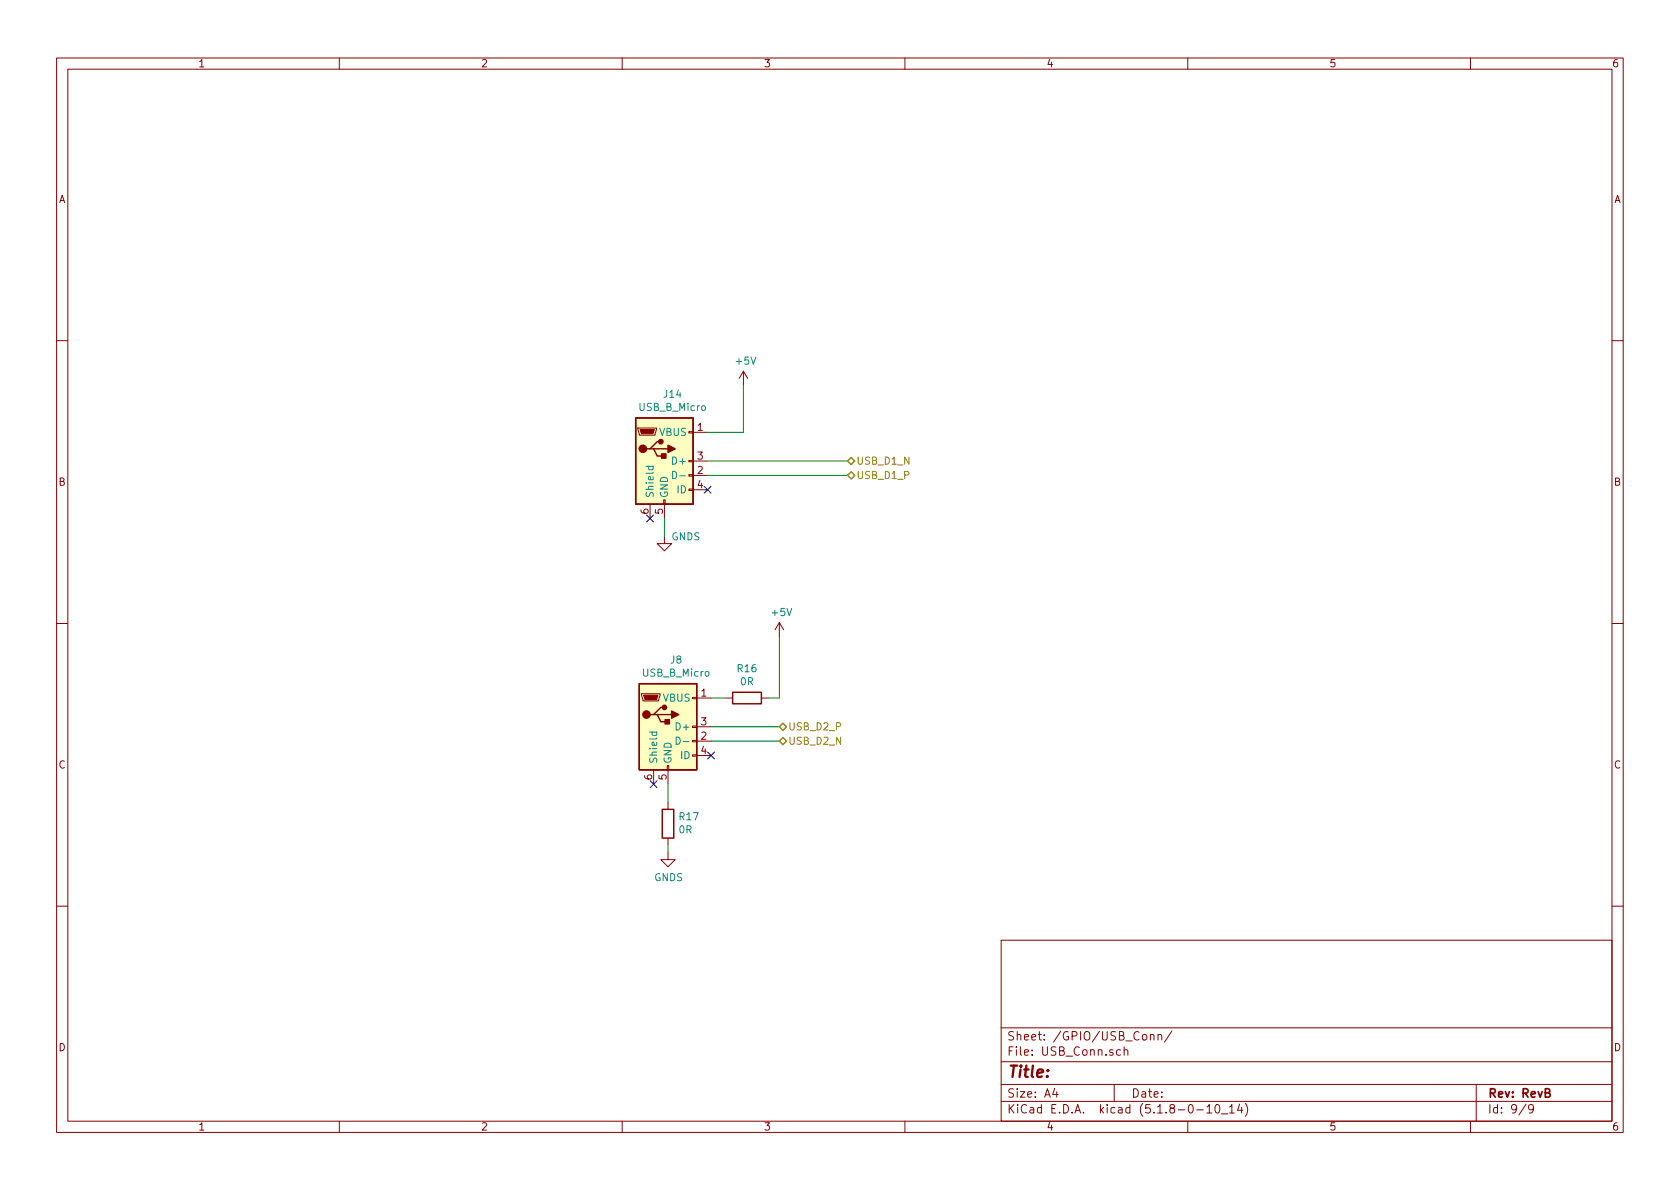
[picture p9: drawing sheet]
<svg xmlns="http://www.w3.org/2000/svg" width="297mm" height="210mm" viewBox="0 0 297 210" stroke-linecap="round" stroke-linejoin="round" font-family="sans-serif">
<g fill="none" stroke="#840000" stroke-width=".18">
<path d="M10 10.3h277v189.9h-277zM12 12.2h273v186.1h-273zM60 10.3v1.9M110 10.3v1.9M160 10.3v1.9M210 10.3v1.9M260 10.3v1.9M10 60.2h2M112.8 75.7h3.3v.2l-.3 1.1h-2.8zM121.8 76.3h.8v.3h-.8zM122.6 76.4h2.5M131.4 65.7l-.7 1.2"/>
<path d="M131.4 65.7v2.5M131.4 65.7l.8 1.2M285 60.2h2M114.9 89.1v2.6M117.3 88.4h.3v.7h-.3zM117.5 94.9v1.2h1.2l-1.2 1.3-1.3-1.3h1.3M117.5 89.1v2.6M121.8 86.5h.8v.2h-.8zM121.8 83.9h.8v.3h-.8zM121.8 81.4h.8v.3h-.8zM122.6 84.1h2.5M122.6 81.5h2.5"/>
<path d="M122.6 86.6h2.5M10 110.3h2M137.8 110.1l-.8 1.3M137.8 110.1v2.5M137.8 110.1l.8 1.3M285 110.3h2M113.4 122.7h3.3v.2l-.2 1h-2.8zM115.6 136.1v2.6M118 135.4h.2v.7h-.2zM118.1 136.1v2.6M122.4 133.5h.8v.2h-.8zM122.4 130.9h.8v.3h-.8z"/>
<path d="M122.4 128.4h.8v.2h-.8zM122.4 123.3h.8v.3h-.8zM123.2 123.4h2.5M123.2 131.1h2.5M123.2 128.5h2.5M123.2 133.6h2.5M128.3 123.4h1.2M134.6 123.4h1.3M118.1 150.7v1.3h1.3l-1.3 1.3-1.3-1.3h1.3M118.1 141.9v1.2M118.1 148.2v1.3M10 160.2h2"/>
<path d="M177 166.3h108v32h-108zM285 160.2h2M60 198.3v1.9M110 198.3v1.9M160 198.3v1.9M177 194.8h108M177 191.8h108M177 187.8h108M177 181.8h108M186.5 192.5l-.4 1h1M186.8 193v1M197 191.8v3"/>
<path d="M198.1 185.7l-.4-.1-.3 .3 .1 .6 .2 .1 .4-.1M198.8 185.7a.37 .37 0 0 1 .6 .1v.8M198.8 185.1v1.5M203.4 183.1l.2-.2 .4 .1v.9M203.4 182.9v1M204.7 183.1l.1-.1a.37 .37 0 0 1 .6 .1v.8M204.7 182.9v1M207.2 182.3l-1.3 2M210 198.3v1.9M211.6 196.3h1.2M213.4 195.8l.4-.5v1.5M213.4 196.8h.8"/>
<path d="M215 195.4l.3-.1a.94 .94 0 0 1 0 1.5 .8 .8 0 0 1-.6-.6 .8 .8 0 0 1 .3-.8zM216 197h1.1M217.4 195.8l.4-.5v1.5M217.4 196.8h.8M219.2 195.2l-.4 1.1h.9M219.5 195.8v1M220.2 195.1a1.71 1.71 0 0 1 0 2.3M260 198.3v1.9M261 191.8v6.5M269.8 195.2l-1.2 2M271.1 196l-.3 .3-.4-.1-.1-.2v-.4l.1-.2 .4-.1 .2 .2a1.19 1.19 0 0 1-.2 1.2l-.4 .1"/>
</g>
<path d="M273.2 193.2l.8-.1v-.3l-.1-.2-.7-.1v1.5h.6l.3-.3a.41 .41 0 0 0-.4-.5" fill="none" stroke="#840000" stroke-width=".3"/>
<g fill="#ffffc2" stroke="#ffffc2" stroke-width=".18">
<path d="M112.4 73.9h10.2v15.2h-10.2z"/>
<path d="M113 120.9h10.2v15.2h-10.2z"/>
</g>
<path d="M112.4 73.9h10.2v15.2h-10.2zM114.9 79.4h.7l.6 1.2h1.3M115.6 79.4h2.5M116.8 78.1h-.6l-1.3 1.3h-.6M113 120.9h10.2v15.2h-10.2zM115.6 126.4h.6l.6 1.2h1.3M116.2 126.4h2.5M117.5 125.1h-.7l-1.2 1.3h-.7M129.5 122.4h5.1v2.1h-5.1zM117.1 143.1h2v5.1h-2z" fill="none" stroke="#840000" stroke-width=".25"/>
<g fill="#840000" stroke="#840000" stroke-width=".25">
<path d="M117 80.3h.7v.7h-.7z"/>
<path d="M118.1 78.7l1.3 .7-1.3 .6z"/>
<path d="M117.6 127.2h.8v.8h-.8z"/>
<path d="M118.7 125.7l1.3 .7-1.3 .6z"/>
<circle cx="113.7" cy="79.4" r=".63"/>
<circle cx="116.8" cy="78.1" r=".38"/>
<circle cx="114.3" cy="126.4" r=".63"/>
<circle cx="117.5" cy="125.1" r=".38"/>
</g>
<g fill="#840000" stroke="#840000" stroke-width=".18">
<path d="M113.2 75.9h2.5l-.3 .8h-2z"/>
<path d="M113.8 122.9h2.5l-.2 .8h-2.1z"/>
</g>
<path d="M114.2 82.5h1.3M114.7 82.5v.3l.2 .3 .5-.1v-.5M118.9 83.4a.64 .64 0 0 1 .7 .6 .64 .64 0 0 1-.7 .6zM120.2 84.1h1M114.9 129.5h1.2M115.3 129.5v.3l.2 .3 .6-.1v-.5M119.6 130.3a.64 .64 0 0 1 .7 .7 .64 .64 0 0 1-.7 .6zM120.8 131.1h1" fill="none" stroke="#008484" stroke-width=".18"/>
<path d="M131.4 68.2v8.2h-6.3M117.5 91.7v3.2M125.1 81.5h24.8M125.1 84.1h24.8M137.8 112.6v10.8h-1.9M118.1 138.7v3.2M125.7 128.5h12.1M125.7 131.1h12.1M125.7 123.4h2.6M118.1 149.5v1.2" fill="none" stroke="#008400" stroke-width=".18"/>
<path d="M149.9 81.5l.6-.6 .6 .6-.6 .7zM149.9 84.1l.6-.7 .6 .7-.6 .6zM137.8 128.5l.6-.6 .7 .6-.7 .7zM137.8 131.1l.6-.7 .7 .7-.7 .6z" fill="none" stroke="#848400" stroke-width=".25"/>
<path d="M114.3 91.1l1.2 1.2M115.5 91.1l-1.2 1.2M124.5 86l1.2 1.2M125.7 86l-1.2 1.2M115 138.1l1.2 1.2M116.2 138.1l-1.2 1.2M125.1 133l1.2 1.2M126.3 133l-1.2 1.2" fill="none" stroke="#000084" stroke-width=".18"/>
<text font-size="2.8" fill="#840000" x="178" y="190.5">Title:</text>
<g font-size="2.1" fill="#840000">
<text x="178" y="184">Sheet: /GPIO/USB_Conn/</text>
<text x="178" y="186.7">File: USB_Conn.sch</text>
<text x="178" y="196.9">KiCad E.D.A. kicad (5.1.8-0-10_14)</text>
<text x="178" y="194.1">Size: A4</text>
<text x="200" y="194.1">Date:</text>
<text x="263" y="194.1">Rev: RevB</text>
<text x="263" y="196.9">Id: 9/9</text>
</g>
<g font-size="1.8" fill="#840000">
<text x="35" y="11.9">1</text>
<text x="85" y="11.9">2</text>
<text x="135" y="11.9">3</text>
<text x="185" y="11.9">4</text>
<text x="235" y="11.9">5</text>
<text x="285" y="11.9">6</text>
<text x="10.4" y="35.9">A</text>
<text x="285.4" y="35.9">A</text>
<text x="123.3" y="76.2">1</text>
<text x="123.3" y="83.8">2</text>
<text x="123.3" y="81.3">3</text>
<text x="10.4" y="85.9">B</text>
<text x="123.3" y="86.4">4</text>
<text x="285.4" y="85.9">B</text>
<text x="114.7" y="90.9" transform="rotate(-90 114.7 90.9)">6</text>
<text x="117.2" y="90.9" transform="rotate(-90 117.2 90.9)">5</text>
<text x="124" y="123.2">1</text>
<text x="124" y="130.8">2</text>
<text x="124" y="128.3">3</text>
<text x="10.4" y="135.9">C</text>
<text x="115.3" y="137.9" transform="rotate(-90 115.3 137.9)">6</text>
<text x="117.9" y="137.9" transform="rotate(-90 117.9 137.9)">5</text>
<text x="124" y="133.3">4</text>
<text x="285.4" y="135.9">C</text>
<text x="10.4" y="185.9">D</text>
<text x="285.4" y="185.9">D</text>
<text x="35" y="199.9">1</text>
<text x="85" y="199.9">2</text>
<text x="135" y="199.9">3</text>
<text x="185" y="199.9">4</text>
<text x="235" y="199.9">5</text>
<text x="285" y="199.9">6</text>
</g>
<g font-size="1.8" fill="#008484">
<text x="130.2" y="64.5">+5V</text>
<text x="117.4" y="70.4">J14</text>
<text x="113.1" y="72.7">USB_B_Micro</text>
<text x="116.6" y="77.1">VBUS</text>
<text x="119.2" y="82.2">D+</text>
<text x="115.6" y="88.1" transform="rotate(-90 115.6 88.1)">Shield</text>
<text x="118.1" y="88.1" transform="rotate(-90 118.1 88.1)">GND</text>
<text x="119.8" y="87.2">ID</text>
<text x="118.7" y="95.5">GNDS</text>
<text x="136.6" y="108.9">+5V</text>
<text x="113.7" y="119.7">USB_B_Micro</text>
<text x="118.6" y="117.3">J8</text>
<text x="130.5" y="118.9">R16</text>
<text x="117.3" y="124.1">VBUS</text>
<text x="131" y="121.2">0R</text>
<text x="119.9" y="129.2">D+</text>
<text x="116.2" y="135.1" transform="rotate(-90 116.2 135.1)">Shield</text>
<text x="118.7" y="135.1" transform="rotate(-90 118.7 135.1)">GND</text>
<text x="120.4" y="134.2">ID</text>
<text x="120.1" y="147.4">0R</text>
<text x="120.2" y="145.1">R17</text>
<text x="115.7" y="155.8">GNDS</text>
</g>
<g font-size="1.8" fill="#848400">
<text x="151.4" y="82.2">USB_D1_N</text>
<text x="151.4" y="84.7">USB_D1_P</text>
<text x="139.3" y="129.2">USB_D2_P</text>
<text x="139.3" y="131.7">USB_D2_N</text>
</g>
</svg>
